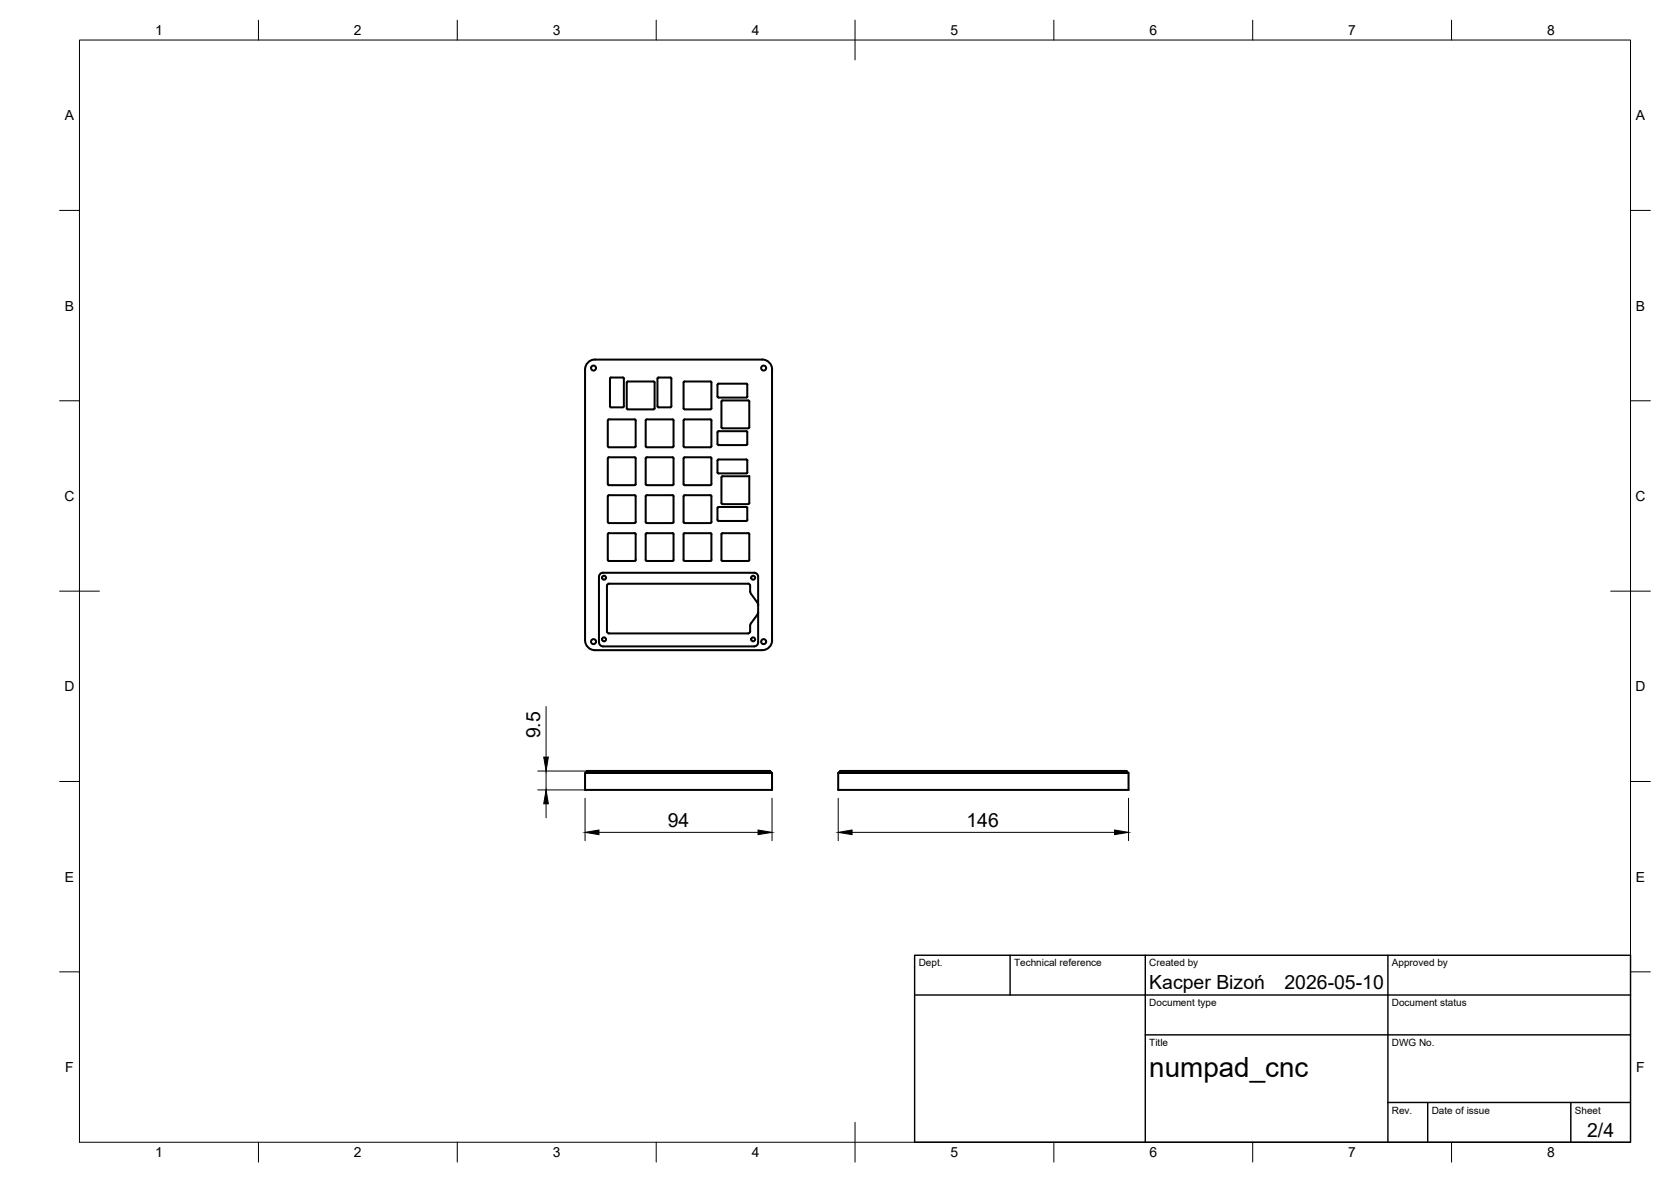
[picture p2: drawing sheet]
<svg xmlns="http://www.w3.org/2000/svg" width="420mm" height="297mm" viewBox="0 0 420 297" stroke-linecap="round" stroke-linejoin="round" font-family="sans-serif">
<!-- layer: Visible -->
<g fill="none" stroke="#000" stroke-width=".51">
<path d="M149.6 90.4h42M149.6 90.3a2.51 2.51 0 0 0-2.5 2.6v68M156.6 94.9h-3l-.2 .2v7l.2 .2M156.6 94.9l.3 .2v7l-.3 .2M164.3 95.9h-6.6l-.1 6.7M164.3 95.9l.3 .2v6.5M168.6 94.9h-3l-.3 .2v7l.3 .2M168.6 94.9l.2 .2v7l-.2 .2M171.9 96.1v6.5M171.9 96.1l.2-.2h6.7l.1 6.7M187.7 96.4h-7l-.3 .3 .1 3.1 7.2 .1M187.7 96.4l.2 .3v2.9l-.2 .3"/>
<path d="M191.6 90.3a2.51 2.51 0 0 1 2.5 2.6v68M152.9 105.5h6.9v6.8h-6.9zM153.6 102.4h3M157.6 102.6l.3 .3M157.8 102.9h6.5M162.4 105.5h6.9v6.8h-6.9zM164.6 102.6l-.3 .3M165.6 102.4h3M171.9 105.6v6.5M171.9 115.2v6.5M171.9 105.6l.2-.2 6.7 .1 .1 6.6-.3 .3h-6.5l-.2-.3M171.9 115.2l.2-.3 6.7 .1 .1 6.7"/>
<path d="M171.9 102.6l.2 .3M172.1 102.9h6.5M178.9 102.6l-.3 .3M181.5 119.8l6.9-.1-.1 6.9h-6.8zM181.5 100.7h6.8v6.8h-6.8zM187.7 108.4h-7l-.3 .2 .1 3.2 7.2 .1M187.7 115.5h-7l-.3 .2 .1 3.2 7.2 .1M187.7 108.4l.2 .2v3l-.2 .2M187.7 115.5l.2 .2v3l-.2 .3M152.8 121.7l.1-6.7 6.7-.1 .2 .3v6.5M152.8 121.7l.3 .2M152.9 124.5h6.9v6.9h-6.9z"/>
<path d="M153.1 121.9h6.5M153.1 134h6.5M159.6 134l.2 .2v6.7l-6.7 .1-.3-.3v-6.5l.3-.2M159.8 121.7l-.2 .2M162.3 121.7l.1-6.7 6.7-.1 .3 .3v6.5M162.4 121.7l.2 .2M162.4 124.5h6.9v6.9h-6.9zM162.6 121.9h6.5M162.6 134h6.5M169.1 134l.3 .2-.1 6.7-6.7 .1-.3-.3 .1-6.5 .2-.2M169.4 121.7l-.3 .2M171.9 124.7v6.5"/>
<path d="M171.9 134.2v6.5M171.9 124.7l.2-.3 6.7 .1 .1 6.7-.3 .3-6.5-.1-.2-.2M171.9 121.7l.2 .2M172.1 121.9h6.5M172.1 134h6.5M172.1 134l-.2 .2M178.6 134l.3 .2-.1 6.7-6.7 .1-.2-.3M178.9 121.7l-.3 .2M180.7 130.9h7M181.7 134h6.5M187.7 127.4l-7.2 .1-.1 3.2 .3 .2M187.7 127.4l.2 .3v3l-.2 .2"/>
<path d="M188.2 134l.2 .2-.1 6.7-6.6 .1-.3-.3v-6.5l.3-.2M152.6 158.7l.1 .2 .4 .3h35M153.1 146.7h35M153.1 146.7l-.4 .2-.1 .3v11.5M188.1 146.7l.4 .2 .1 1.9 .2 .4M188.6 157.3v1.4M188.6 158.7l-.1 .2-.4 .3M188.8 149.2l1.6 2.2M188.8 156.7l-.2 .5M189.6 143.9h-38a1.01 1.01 0 0 0-1 1v16.5a1.04 1.04 0 0 0 1 1h38M189.6 143.9a1.01 1.01 0 0 1 1 1v7.1M190.4 151.4l.2 .6"/>
<path d="M190.4 154.5l-1.6 2.2M190.6 152v9.4a1.01 1.01 0 0 1-1 1M190.6 153.9l-.2 .5M147.1 160.9a2.51 2.51 0 0 0 2.5 2.5h42M194.1 160.9a2.51 2.51 0 0 1-2.5 2.5M147.1 194.3a2.12 2.12 0 0 1 2.1-.6h42.8a2.12 2.12 0 0 1 2.1 .6zM147.1 194.3v4.2h47v-4.2M210.8 194.3v4.2h73v-4.2h-73a2.12 2.12 0 0 1 2.1-.6h68.7a2.12 2.12 0 0 1 2.2 .6"/>
<circle cx="149.2" cy="92.5" r=".62"/>
<circle cx="192" cy="92.5" r=".62"/>
<circle cx="151.9" cy="145.2" r=".5"/>
<circle cx="189.4" cy="145.2" r=".5"/>
<circle cx="149.2" cy="161.2" r=".62"/>
<circle cx="151.9" cy="160.7" r=".5"/>
<circle cx="189.4" cy="160.7" r=".5"/>
<circle cx="192" cy="161.2" r=".62"/>
</g>
<!-- layer: BORDER -->
<g fill="none" stroke="#000" stroke-width=".25">
<path d="M20 10.1h390v276.9h-390zM65 5.1v5M115 5.1v5M165 5.1v5M215 5.1v10M265 5.1v5M315 5.1v5M365 5.1v5M15 52.9h5M410 52.9h5M15 100.7h5M410 100.7h5"/>
<path d="M15 148.6h10M405 148.6h10M15 196.4h5M410 196.4h5M15 244.2h5M410 244.2h5M65 287v5M115 287v5M165 287v5M215 282.1v9.9M265 287v5M315 287v5"/>
<path d="M365 287v5"/>
</g>
<!-- layer: TITLEBLOCK -->
<path d="M230 240.1h180v46.9h-180zM230 250h180M254 240.1v9.9M288 240.1v46.9M349 240.1v46.9M288 260.1h122M349 277.1h61M359 277.1v9.9M395 277.1v9.9" fill="none" stroke="#000" stroke-width=".36"/>
<!-- layer: FD_Dimensions -->
<path d="M137.3 177.6v12.7M135.2 198.5h12.3M135.2 193.8h12.3M137.3 193.8v4.7M137.3 202v3.5M147.1 200.6v10.7M150.6 209.2h40M194.1 200.6v10.7M210.8 200.6v10.7M214.2 209.2h66M283.8 200.6v10.7" fill="none" stroke="#000" stroke-width=".25"/>
<path d="M136.7 190.3h1.2l-.6 3.5zM137.3 198.5l.6 3.5h-1.2zM147.1 209.2l3.5-.6v1.1zM190.6 208.6l3.5 .6-3.5 .5zM210.8 209.2l3.4-.6v1.1zM280.2 208.6l3.6 .6-3.6 .5z" fill="#000" stroke="#000" stroke-width=".25"/>
<text font-size="7" x="289" y="270.6">numpad_cnc</text>
<g font-size="4.9">
<text x="135.8" y="185.6" transform="rotate(-90 135.8 185.6)">9.5</text>
<text x="167.9" y="207.7">94</text>
<text x="243" y="207.7">146</text>
<text x="289" y="248.5">Kacper Bizoń</text>
<text x="323" y="248.5">2026-05-10</text>
<text x="399.1" y="285.7">2/4</text>
</g>
<g font-size="3.5">
<text x="39" y="8.8">1</text>
<text x="89" y="8.8">2</text>
<text x="139" y="8.8">3</text>
<text x="189" y="8.8">4</text>
<text x="239" y="8.8">5</text>
<text x="289" y="8.8">6</text>
<text x="339" y="8.8">7</text>
<text x="389" y="8.8">8</text>
<text x="16.3" y="30.2">A</text>
<text x="411.3" y="30.2">A</text>
<text x="16.3" y="78">B</text>
<text x="411.3" y="78">B</text>
<text x="16.2" y="125.9">C</text>
<text x="411.2" y="125.9">C</text>
<text x="16.2" y="173.7">D</text>
<text x="411.2" y="173.7">D</text>
<text x="16.3" y="221.6">E</text>
<text x="411.3" y="221.6">E</text>
<text x="16.4" y="269.4">F</text>
<text x="411.4" y="269.4">F</text>
<text x="39" y="290.8">1</text>
<text x="89" y="290.8">2</text>
<text x="139" y="290.8">3</text>
<text x="189" y="290.8">4</text>
<text x="239" y="290.8">5</text>
<text x="289" y="290.8">6</text>
<text x="339" y="290.8">7</text>
<text x="389" y="290.8">8</text>
</g>
<g font-size="2.5">
<text x="231" y="242.9">Dept.</text>
<text x="255" y="242.9">Technical reference</text>
<text x="289" y="242.9">Created by</text>
<text x="350" y="242.9">Approved by</text>
<text x="289" y="252.8">Document type</text>
<text x="350" y="252.8">Document status</text>
<text x="289" y="262.9">Title</text>
<text x="350" y="262.9">DWG No.</text>
<text x="350" y="279.9">Rev.</text>
<text x="360" y="279.9">Date of issue</text>
<text x="396" y="279.9">Sheet</text>
</g>
</svg>
